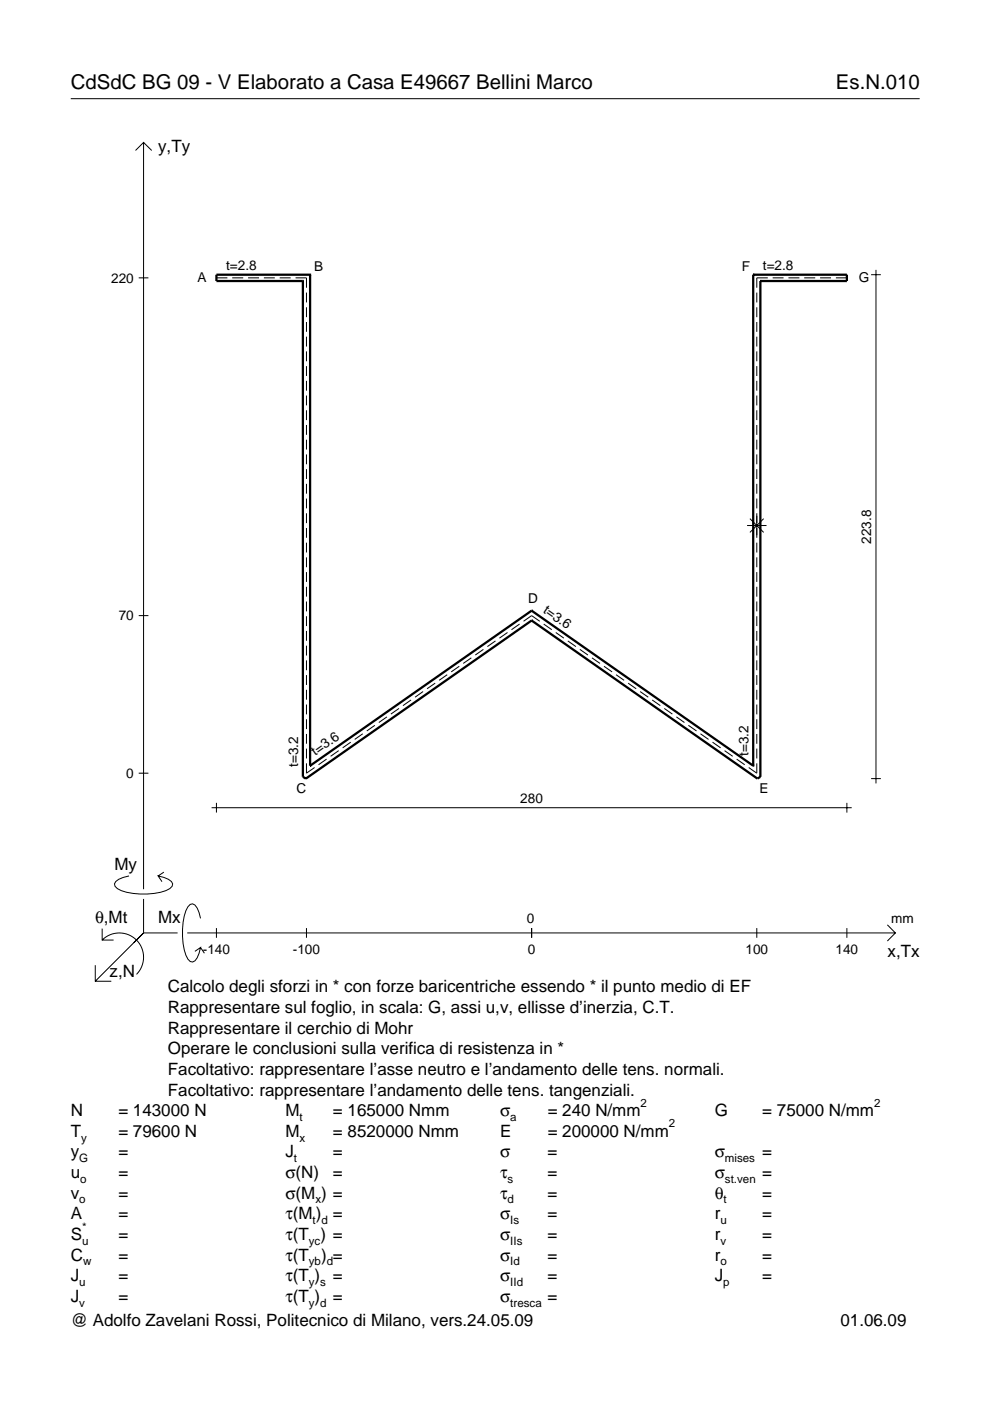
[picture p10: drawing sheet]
<svg xmlns="http://www.w3.org/2000/svg" width="210mm" height="297mm" viewBox="0 0 210 297" stroke-linecap="round" stroke-linejoin="round" font-family="sans-serif">
<g fill="none" stroke="#000" stroke-width=".21">
<path d="M15 20.9h180M28.7 31.9l1.7-1.7 1.8 1.7M30.4 30.2v158.3M29.4 58.9h2.1M45.9 58.9h2.3M49.2 58.9h2.4M52.6 58.9h2.3M55.9 58.9h2.4M59.3 58.9h2.3M62.7 58.9h2.3v2.1M162.8 58.9h-2.3v2.1M163.8 58.9h2.3"/>
<path d="M167.2 58.9h2.3M170.5 58.9h2.3M173.9 58.9h2.3M177.2 58.9h2.4M184.7 58.2h2.1M185.7 57.2v108.9M65 62v2.1M65 65.2v2M65 68.3v2.1M65 71.4v2.1M65 74.5v2.1M65 77.6v2.1"/>
<path d="M160.5 62v2.1M160.5 65.2v2M160.5 68.3v2.1M160.5 71.4v2.1M160.5 74.5v2.1M160.5 77.6v2.1M65 80.7v2.1M65 83.9v2.1M65 87v2.1M65 90.1v2.1M65 93.2v2.1M65 96.3v2.1"/>
<path d="M65 99.5v2.1M160.5 80.7v2.1M160.5 83.9v2.1M160.5 87v2.1M160.5 90.1v2.1M160.5 93.2v2.1M160.5 96.3v2.1M160.5 99.5v2.1M65 102.6v2.1M65 105.7v2.1M65 108.8v2.1M65 111.9v2.1"/>
<path d="M65 115.1v2M65 118.2v2.1M158.4 111.4h4.1M159 110l2.9 2.9M160.5 102.6v2.1M160.5 105.7v2.1M160.5 108.8v5.2M160.5 115.1v2M160.5 118.2v2.1M161.9 110l-2.9 2.9M29.4 130.5h2.1M65 121.3v2.1"/>
<path d="M65 124.4v2.1M65 127.5v2.1M65 130.7v2M65 133.8v2.1M65 136.9v2.1M99.9 139.5l-1.7 1.2M102.5 137.7l-1.7 1.2M105 135.9l-1.7 1.2M107.6 134.1l-1.7 1.2M110.2 132.3l-1.8 1.2M111 131.7l1.7-1.2 1.7 1.2M115.3 132.3l1.7 1.2"/>
<path d="M117.8 134.1l1.7 1.2M120.4 135.9l1.7 1.2M122.9 137.7l1.8 1.2M125.5 139.5l1.7 1.2M160.5 121.3v2.1M160.5 124.4v2.1M160.5 127.5v2.1M160.5 130.7v2M160.5 133.8v2.1M160.5 136.9v2.1M65 140v2.1M65 143.1v2.1"/>
<path d="M65 146.3v2M65 149.4v2.1M65 152.5v2.1M65 155.6v2.1M65 158.7v2.1M71.8 159.2l-1.7 1.2M74.4 157.4l-1.8 1.2M76.9 155.6l-1.7 1.2M79.5 153.8l-1.7 1.2M82 152l-1.7 1.2M84.6 150.2l-1.7 1.2M87.1 148.4l-1.7 1.2"/>
<path d="M89.7 146.6l-1.7 1.2M92.3 144.8l-1.8 1.2M94.8 143.1l-1.7 1.1M97.4 141.3l-1.7 1.2M128.1 141.3l1.7 1.2M130.6 143.1l1.7 1.1M133.2 144.8l1.7 1.2M135.7 146.6l1.7 1.2M138.3 148.4l1.7 1.2M140.8 150.2l1.8 1.2M143.4 152l1.7 1.2M146 153.8l1.7 1.2"/>
<path d="M148.5 155.6l1.7 1.2M151.1 157.4l1.7 1.2M153.6 159.2l1.7 1.2M160.5 140v2.1M160.5 143.1v2.1M160.5 146.3v2M160.5 149.4v2.1M160.5 152.5v2.1M160.5 155.6v2.1M160.5 158.7v2.1M29.4 163.9h2.1M44.9 171.3h135.7"/>
<path d="M45.9 170.2v2.1M65 161.8v2.1l1.7-1.2M69.2 160.9l-1.7 1.2M156.2 160.9l1.7 1.2M160.5 161.8v2.1l-1.8-1.2M179.6 170.2v2.1M184.7 165.1h2.1M21.7 199.3a5.1 5.1 0 0 1 7.2 0 5.1 5.1 0 0 1 0 7.3M21.7 196.9v2.4h2.4M27.3 185.7a3.6 3.6 0 0 0-3 1.7l.1 .5a5.6 5.6 0 0 0 3.8 1.5 13.4 13.4 0 0 0 7.8-1l.5-.5 .1-.5a3.6 3.6 0 0 0-3.1-1.7l.8 1.2M30.4 190.6v7.2M30.4 197.8l-10.2 10.2"/>
<path d="M30.4 197.8h7.2M34.7 184.9l-1.2 .8M39.7 197.8h150.1M42.5 194.7a3.6 3.6 0 0 0-1.7-3.1l-.5 .2a5.7 5.7 0 0 0-1.5 3.7 13.3 13.3 0 0 0 1 7.9l.5 .5 .5 .1a3.6 3.6 0 0 0 1.7-3.1l-1.2 .8M45.9 196.8v2M65 196.8v2M112.7 196.8v2M160.5 196.8v2M179.6 196.8v2M188.1 196.1l1.7 1.7-1.7 1.7M20.2 204.7v3.3h3.4M42.5 200.9l.8 1.2"/>
</g>
<g fill="none" stroke="#000" stroke-width=".48">
<path d="M64.2 59.6h.1M64.2 59.6v105.1l.6 .4 47.9-33.5M65.7 58.2h.1M65.7 58.2h-19.8v1.4h18.3M65.7 58.2v104.2M159.7 58.2h.1M159.7 58.2h19.9v1.4h-18.4M159.7 58.2v104.2M161.2 59.6h.1M161.2 59.6v105.1l-.6 .4-47.9-33.5M112.7 131.6h.1M112.7 129.5h.1"/>
<path d="M112.7 129.5l-47 32.9M112.7 129.5l47 32.9M65.7 162.4h.1M159.7 162.4h.1"/>
</g>
<g font-size="4.3">
<text x="15" y="18.9">CdSdC BG 09 - V Elaborato a Casa E49667 Bellini Marco</text>
<text x="177.2" y="18.9">Es.N.010</text>
</g>
<g font-size="3.6">
<text x="33.5" y="32.3">y,Ty</text>
<text x="24.3" y="184.4">My</text>
<text x="20.1" y="195.7">θ,Mt</text>
<text x="33.5" y="195.7">Mx</text>
<text x="188.2" y="203">x,Tx</text>
<text x="23.2" y="207.1">z,N</text>
<text x="35.6" y="210.4">Calcolo degli sforzi in * con forze baricentriche essendo * il punto medio di EF</text>
<text x="35.6" y="214.8">Rappresentare sul foglio, in scala: G, assi u,v, ellisse d’inerzia, C.T.</text>
<text x="35.6" y="219.2">Rappresentare il cerchio di Mohr</text>
<text x="35.6" y="223.5">Operare le conclusioni sulla verifica di resistenza in *</text>
<text x="35.6" y="227.9">Facoltativo: rappresentare l’asse neutro e l’andamento delle tens. normali.</text>
<text x="35.6" y="232.3">Facoltativo: rappresentare l’andamento delle tens. tangenziali.</text>
<text x="15" y="236.7">N</text>
<text x="25.1" y="236.7">= 143000 N</text>
<text x="60.5" y="236.7">M</text>
<text x="70.6" y="236.7">= 165000 Nmm</text>
<text x="106" y="236.7">σ</text>
<text x="116.1" y="236.7">= 240 N/mm</text>
<text x="151.5" y="236.7">G</text>
<text x="161.6" y="236.7">= 75000 N/mm</text>
<text x="15" y="245.4">y</text>
<text x="15" y="241">T</text>
<text x="25.1" y="245.4">=</text>
<text x="25.1" y="241">= 79600 N</text>
<text x="60.5" y="245.4">J</text>
<text x="60.5" y="241">M</text>
<text x="70.6" y="245.4">=</text>
<text x="70.6" y="241">= 8520000 Nmm</text>
<text x="106" y="245.4">σ</text>
<text x="106" y="241">E</text>
<text x="116.1" y="245.4">=</text>
<text x="116.1" y="241">= 200000 N/mm</text>
<text x="151.5" y="245.4">σ</text>
<text x="161.6" y="245.4">=</text>
<text x="15" y="249.8">u</text>
<text x="25.1" y="249.8">=</text>
<text x="60.5" y="249.8">σ(N)</text>
<text x="70.6" y="249.8">=</text>
<text x="106" y="249.8">τ</text>
<text x="116.1" y="249.8">=</text>
<text x="151.5" y="249.8">σ</text>
<text x="161.6" y="249.8">=</text>
<text x="15" y="254.2">v</text>
<text x="25.1" y="254.2">=</text>
<text x="60.5" y="254.2">σ(M ) =</text>
<text x="106" y="254.2">τ</text>
<text x="116.1" y="254.2">=</text>
<text x="151.5" y="254.2">θ</text>
<text x="161.6" y="254.2">=</text>
<text x="15" y="258.5">A</text>
<text x="15" y="262.9">S</text>
<text x="25.1" y="262.9">=</text>
<text x="25.1" y="258.5">=</text>
<text x="60.5" y="258.5">τ(M ) =</text>
<text x="60.5" y="262.9">τ(T ) =</text>
<text x="106" y="258.5">σ</text>
<text x="106" y="262.9">σ</text>
<text x="116.1" y="258.5">=</text>
<text x="116.1" y="262.9">=</text>
<text x="151.5" y="258.5">r</text>
<text x="151.5" y="262.9">r</text>
<text x="161.6" y="258.5">=</text>
<text x="161.6" y="262.9">=</text>
<text x="15" y="267.3">C</text>
<text x="25.1" y="267.3">=</text>
<text x="60.5" y="267.3">τ(T</text>
<text x="68.1" y="267.3">) =</text>
<text x="106" y="267.3">σ</text>
<text x="116.1" y="267.3">=</text>
<text x="151.5" y="267.3">r</text>
<text x="161.6" y="267.3">=</text>
<text x="15" y="271.7">J</text>
<text x="25.1" y="271.7">=</text>
<text x="60.5" y="271.7">τ(T )</text>
<text x="70.6" y="271.7">=</text>
<text x="106" y="271.7">σ</text>
<text x="116.1" y="271.7">=</text>
<text x="151.5" y="271.7">J</text>
<text x="161.6" y="271.7">=</text>
<text x="15" y="276">J</text>
<text x="15" y="281.2">@ Adolfo Zavelani Rossi, Politecnico di Milano, vers.24.05.09</text>
<text x="25.1" y="276">=</text>
<text x="60.5" y="276">τ(T )</text>
<text x="70.6" y="276">=</text>
<text x="106" y="276">σ</text>
<text x="116.1" y="276">=</text>
<text x="178.2" y="281.2">01.06.09</text>
</g>
<g font-size="2.9">
<text x="23.6" y="59.9">220</text>
<text x="41.9" y="59.8">A</text>
<text x="47.9" y="57.2">t=2.8</text>
<text x="66.6" y="57.4">B</text>
<text x="157.3" y="57.4">F</text>
<text x="161.8" y="57.2">t=2.8</text>
<text x="182.1" y="59.8">G</text>
<text x="184.7" y="115.3" transform="rotate(-90 184.7 115.3)">223.8</text>
<text x="25.2" y="131.5">70</text>
<text x="112" y="127.9">D</text>
<text x="115" y="129.8" transform="rotate(35 115 129.8)">t=3.6</text>
<text x="66.8" y="160.3" transform="rotate(-35 66.8 160.3)">t=3.6</text>
<text x="158.7" y="160.3" transform="rotate(-90 158.7 160.3)">t=3.2</text>
<text x="26.8" y="164.9">0</text>
<text x="63.2" y="162.6" transform="rotate(-90 63.2 162.6)">t=3.2</text>
<text x="62.9" y="168.1">C</text>
<text x="110.3" y="170.2">280</text>
<text x="161.1" y="168.1">E</text>
<text x="111.7" y="195.7">0</text>
<text x="189" y="195.7">mm</text>
<text x="43" y="202.2">-140</text>
<text x="62.1" y="202.2">-100</text>
<text x="111.9" y="202.2">0</text>
<text x="158.1" y="202.2">100</text>
<text x="177.2" y="202.2">140</text>
</g>
<g font-size="2.4">
<text x="63.5" y="237.7">t</text>
<text x="108.2" y="237.7">a</text>
<text x="135.8" y="234.7">2</text>
<text x="141.8" y="239">2</text>
<text x="185.3" y="234.7">2</text>
<text x="17.2" y="242">y</text>
<text x="63.5" y="242">x</text>
<text x="16.8" y="246.4">G</text>
<text x="17" y="250.8">o</text>
<text x="62.3" y="246.4">t</text>
<text x="107.6" y="250.8">s</text>
<text x="153.7" y="246.4">mises</text>
<text x="153.7" y="250.8">st.ven</text>
<text x="16.8" y="255.2">o</text>
<text x="66.9" y="255.2">x</text>
<text x="107.6" y="255.2">d</text>
<text x="153.4" y="255.2">t</text>
<text x="17.4" y="263.9">u</text>
<text x="17.4" y="260.9">*</text>
<text x="65.5" y="263.9">yc</text>
<text x="66.3" y="259.5">t d</text>
<text x="108.2" y="259.5">Is</text>
<text x="108.2" y="263.9">IIs</text>
<text x="152.7" y="259.5">u</text>
<text x="152.7" y="263.9">v</text>
<text x="17.6" y="268.3">w</text>
<text x="65.5" y="268.3">yb d</text>
<text x="108.2" y="268.3">Id</text>
<text x="152.7" y="268.3">o</text>
<text x="16.8" y="272.7">u</text>
<text x="65.5" y="272.7">y s</text>
<text x="108.2" y="272.7">IId</text>
<text x="153.3" y="272.7">p</text>
<text x="16.8" y="277">v</text>
<text x="65.5" y="277">y d</text>
<text x="108.2" y="277">tresca</text>
</g>
</svg>
